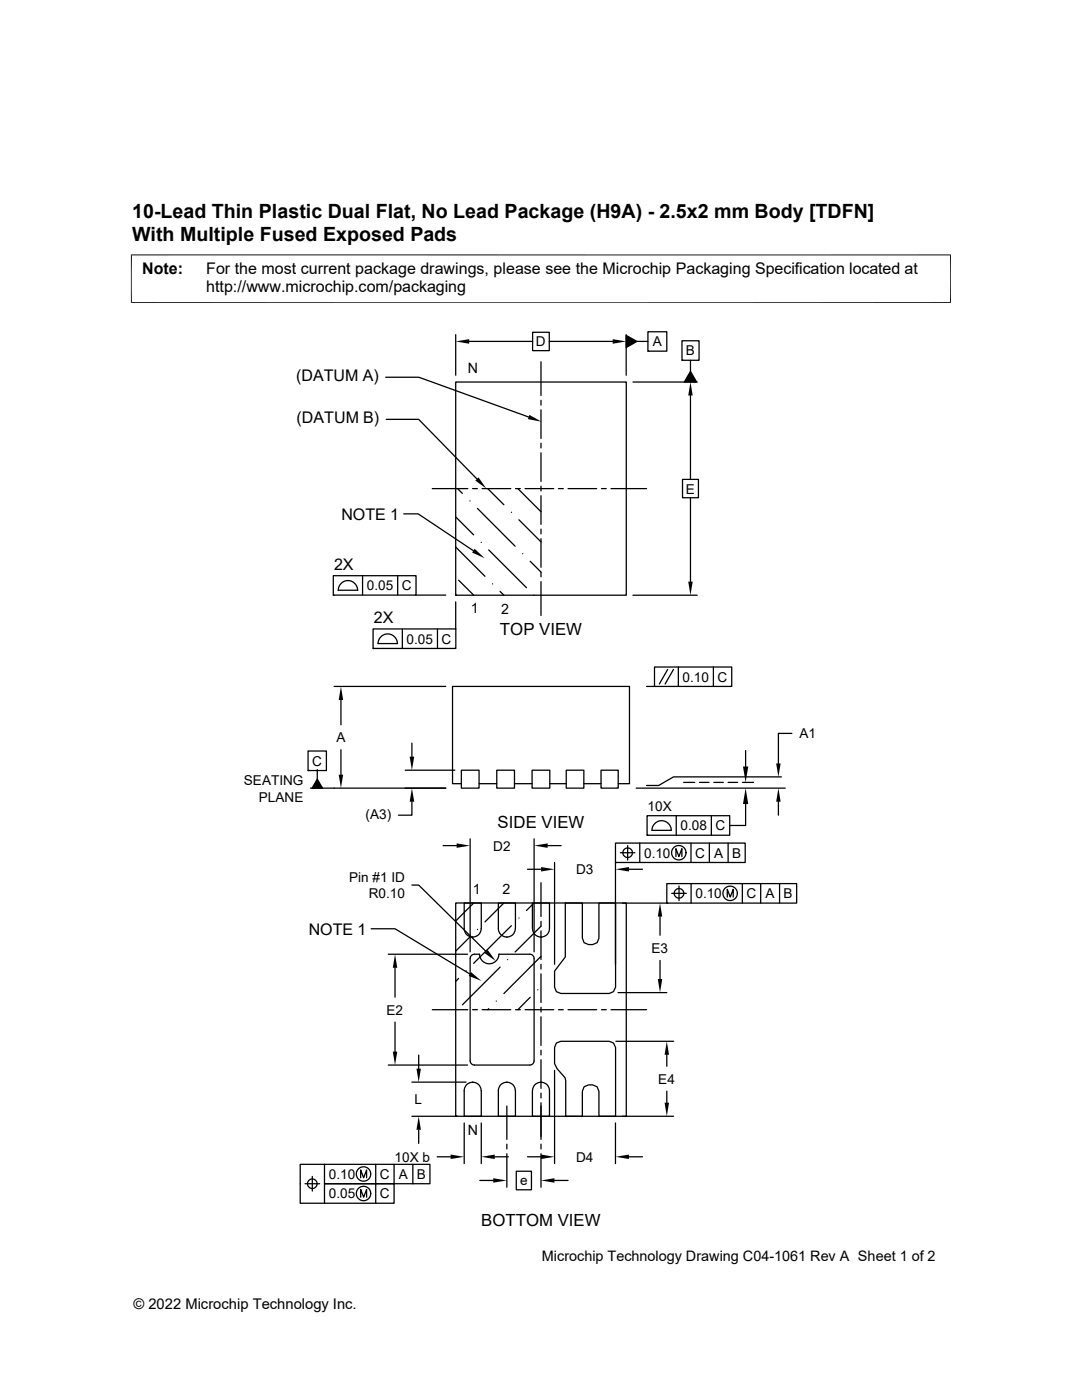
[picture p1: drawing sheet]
<svg xmlns="http://www.w3.org/2000/svg" width="216mm" height="279mm" viewBox="0 0 216 279" stroke-linecap="round" stroke-linejoin="round" font-family="sans-serif">
<g fill="none" stroke="#000" stroke-width=".25">
<path d="M77 75.3h6.6l21.9 7.9M90.9 76.2h34.1v42.6h-34.1zM90.9 66.8v8.1M93.6 68.1h12.7M106.3 66.3h3.3v3.7h-3.3zM107.9 72.2v6.7M107.9 79.9v.9M109.6 68.1h12.7M124.9 66.9l2.2 1.2-2.2 1.3zM124.9 66.8v8.1M126.3 76.2h12.8M127.1 68.1h2.2"/>
<path d="M129.3 66.2h3.8v3.9h-3.8zM129.3 70.1h.1M136.1 68h3.4v3.9h-3.4zM136.1 71.9h.1M137.8 74.1l1.2 2.1h-2.5zM137.8 71.9v2.2M137.8 78.9v16.8M77.1 83.7h6.4l11.7 11.9M86.3 97.5h7M91.3 97.5l1 1M93.8 100h.1M94.3 97.5h.9"/>
<path d="M96.2 97.5h5.7M97.3 97.5l3.2 3.2M102.9 97.5h.9M103.3 97.5l4.6 4.6M104.8 97.5h5.7M107.9 81.8v5.7M107.9 88.5v.9M107.9 90.4v5.7M107.9 97v1M107.9 98.9v5.7M111.4 97.5h1M113.3 97.5h5.8"/>
<path d="M120 97.5h1M121.9 97.5h7.1M136.2 95.7h3.2v3.6h-3.2zM137.8 99.3v16.8M66.5 114.9h16.5v3.9h-16.5zM66.5 118.8h.1M71.4 117.8a1.93 1.93 0 0 0-2-1.9 1.93 1.93 0 0 0-1.9 1.9h3.9M72.3 114.9v3.9M79.4 114.9v3.9M80.6 102.6h2.8l11 7.3M83 118.8h5.9M90.9 118.8h.1"/>
<path d="M90.9 103.2l3.6 3.5M90.9 109.2l5.9 5.8M91.5 115.8l3 3M95.3 101.5l7.5 7.5M96 108.2h.1M97.5 109.7l7.6 7.6M98.3 116.5h.1M99.8 118l.7 .8M102 102.2h.1M103.5 103.7l4.4 4.4M104.3 110.5h.1M105.8 112l2.1 2.2v.9"/>
<path d="M106.6 118.8h.1M107.9 105.6v1M107.9 107.5v5.7M107.9 116.1v6.7M126.3 118.8h12.8M66.7 137h22.2M68 139.7v5M74.4 125.5h16.6v3.9h-16.6zM74.4 129.4h.1M79.3 128.4a1.93 1.93 0 0 0-1.9-1.9 1.93 1.93 0 0 0-2 1.9h3.9M80.3 125.5v3.9M87.3 125.5v3.9"/>
<path d="M90.9 120.1v5.4M129 137h1.6M130.6 133.1h15.4v3.9h-15.4zM133.2 133.6l-1.6 2.9M134.4 133.6l-1.7 2.9M135.4 133.1v3.9M142.3 133.1v3.9M61.5 149.9h3.6v3.9h-3.6zM61.5 153.8h.1M63.3 155.5l1 1.8h-2zM63.3 153.6v1.9M68 149.6v5"/>
<path d="M80.9 153.7h9.9M82.2 160v2.7h-2.7M82.2 148.3v2.7M88.9 157.3h-26.9M92.1 153.7h3.5v3.6h-3.5zM92.1 156.4h-1.8v-19.4h35.3v19.4h-2.2M95.6 156.4h3.5M99.1 153.7h3.6v3.6h-3.6zM102.7 156.4h3.5M106.2 153.7h3.5v3.6h-3.5zM109.7 156.4h3.3M113 153.7h3.5v3.6h-3.5z"/>
<path d="M116.5 156.4h3.4M119.9 153.7h3.5v3.6h-3.5zM126.9 157.3h29.8M136.4 156.1h2.2M139.6 156.1h1.9M142.4 156.1h1.9M145.3 156.1h1.9M148.1 156.1h2.3M148.8 149.8v3.2M155.3 160v2.7M155.9 155h-21.5l-3 1.8h-2.4M158 146.4h-2.7v6"/>
<path d="M82.2 176.6h1.3l13.5 13.3M88.4 168.8h2.7M93.8 167.4v22.5M105.3 173.5h2.7M106.6 167.4v22.5M107.9 176.2v6.7M109.3 168.8h2.7M110.7 172.1v20.3M122.8 168.3h25.9v3.8h-25.9zM122.8 172.1h.1M122.8 172.1v20.3M123.8 170.2h2.9"/>
<path d="M125.2 168.7v2.9M125.5 173.5h2.7M127.7 168.3v3.8M129.1 162.8h16.5v3.9h-16.5zM129.1 166.7h.1M130.7 164.4a1.91 1.91 0 0 1 2.1-.5 1.91 1.91 0 0 1 1.1 1.8h-3.8l.1-.6zM133.1 176.3h25.9v3.9h-25.9zM134 178.3h2.9M134.9 170.9v-1.5l.6 1.5 .6-1.5v1.5M134.9 162.8v3.9M135.5 176.8v2.9M137.9 168.3v3.8"/>
<path d="M137.9 176.3v3.9M141.5 168.3v3.8M141.9 162.8v3.9M145.1 179v-1.5l.6 1.5 .6-1.5v1.5M145.3 168.3v3.8M148.1 176.3v3.9M148.8 160.5v4.2h-3.2M151.8 176.3v3.9M155.6 176.3v3.9M74.1 185.4h4.7l14.9 9M77.5 190.4h15.8M78.8 193.1v5.9"/>
<path d="M90.9 180.2h34.1v42.6h-34.1zM91.5 195.3l-.6 .6M92.6 180.2h3.4v5.1a1.7 1.7 0 0 1-1.7 1.7 1.7 1.7 0 0 1-1.7-1.7zM93 193.8h.1M93.8 187l-2.9 2.8M94.1 190.7l.4-.2 1.2-.1a1.94 1.94 0 0 0 1.9 1.9 1.94 1.94 0 0 0 2-1.9h6.1a.87 .87 0 0 1 .9 .9v20.4a.87 .87 0 0 1-.9 .9h-11a.87 .87 0 0 1-.9-.9v-20.4zM94.3 187h.1M94.5 180.2l-3.6 3.6M95.3 185.5h.1M99 199.8h.1M99.8 193l-7.5 7.5M100.5 180.2l-3.7 3.8"/>
<path d="M101.1 187h.1M101.3 191.5h.1M102 184.7l-7.5 7.6M102.8 185.3a1.66 1.66 0 0 1-1.7 1.7M102.8 185.3v-5.1h-3.4v5.1a1.66 1.66 0 0 0 1.7 1.7M103.5 183.2h.1M105.8 199l-2.5 2.5M106.2 180.2h3.4v5.1a1.69 1.69 0 0 1-1.7 1.7 1.69 1.69 0 0 1-1.6-1.7zM106.6 180.2l-1.5 1.5M107.3 197.5h.1M107.9 190.9l-7.4 7.4M107.9 184.8l-5.1 5.2"/>
<path d="M107.9 187h.1M107.9 183.9v.9M107.9 185.8v5.7M107.9 192.4v1M107.9 194.4v5.7M112.8 180.2h3.4v7l.3 .9 .9 .4h.9l.8-.4 .4-.9v-7h3.3v16.8l-.4 .9-.8 .4h-9.7l-.9-.4-.3-.9v-3.2l2.1-2.8zM123.3 198.1h9.8M124.2 180.2h8.9M131.7 182.9v3.7M131.7 191.7v3.7M133.1 180.2h.1M77.5 212.6h15.8"/>
<path d="M78.8 204v5.9M82.2 216h10.8M83.5 210.6v2.7M86.3 201.5h7M93.1 216.5a1.72 1.72 0 0 1 1.9-.4 1.72 1.72 0 0 1 1 1.6v5.1h-3.4v-5.4zM94.3 201.5h.9M94.3 216h.1M96.2 201.5h5.7M97.5 201.3l-.2 .2M101.1 216h.1M102.8 217.7a1.69 1.69 0 0 0-1.7-1.7 1.69 1.69 0 0 0-1.7 1.7v5.1h3.4v-5.1M102.9 201.5h.9"/>
<path d="M104.8 201.5h5.7M106.7 216.5a1.7 1.7 0 0 1 1.9-.4 1.7 1.7 0 0 1 1 1.6v5.1h-3.4l.1-5.4zM107.9 216h.1M107.9 201v1M107.9 202.9v5.7M107.9 209.6v.9M107.9 211.5v5.7M107.9 218.2v.9M110.7 213.6v18.6M111 208.2l.9-.4h9.7l.8 .4 .4 .8v13.8h-3.3v-5l-.4-.9-.8-.4h-.9l-.9 .4-.3 .9v5h-3.3v-7.1l-.1-.6-1.6-1.8-.5-1v-3.3zM111.4 201.5h1M113.3 201.5h5.8"/>
<path d="M120 201.5h1M121.9 201.5h7.1M122.9 207.8h11.5M133.1 210.5v2.3M133.1 217.8v2.3M60.9 236.2h2.9M62.3 234.8v2.9M64.7 232.4v3.8h13.9v3.9h-18.7v-7.7h25.9v3.8h-21.1v3.9M72 235.1v-1.6l.6 1.6 .6-1.6v1.6M72 238.9v-1.5l.6 1.5 .6-1.5v1.5M75 232.4v7.7M78.6 232.4v3.8"/>
<path d="M82.2 222.8h9.1M82.4 232.4v3.8M83.5 225.5v2.7M87.2 230.9h2.7M90.9 222.8h.1M92.6 224.1v8.1M95.7 235.6h2.7M96 224.1v8.1M98.7 230.9h2.7M101.1 220.7v6.7M101.1 228.3v1M101.1 230.3v6.6"/>
<path d="M103 233.7h3v3.7h-3zM105.3 230.9h2.7M107.9 220.1v7.3M107.9 228.3v1M107.9 230.3v6.6M110.6 235.6h2.7M122.8 224.1v8.1M124.2 222.8h10.2M125.5 230.9h2.7"/>
<circle cx="125.2" cy="170.2" r=".96"/>
<circle cx="135.4" cy="170.2" r="1.44"/>
<circle cx="135.5" cy="178.3" r=".96"/>
<circle cx="145.7" cy="178.3" r="1.44"/>
<circle cx="62.3" cy="236.2" r=".96"/>
<circle cx="72.5" cy="238.2" r="1.44"/>
<circle cx="72.5" cy="234.3" r="1.44"/>
</g>
<g fill="#000">
<path d="M90.9 68.1l2.7-.4v.9zM122.3 67.7l2.6 .4-2.6 .5zM124.9 66.9l2.2 1.2-2.2 1.3zM137.8 76.2l.4 2.7h-.9zM137.8 74.1l1.2 2.1h-2.5zM95.5 95.3l1.5 2.2-2.2-1.6zM105.6 82.8l2.4 1.4-2.7-.5zM94.7 109.5l2 1.9-2.5-1.1zM137.3 116.1h.9l-.4 2.7zM68 137l.5 2.7h-.9zM63.3 155.5l1 1.8h-2zM67.6 154.6h.9l-.5 2.7z"/>
<path d="M81.7 151h1l-.5 2.7zM82.2 157.3l.5 2.7h-1zM148.3 153h1l-.5 3.1zM155.3 157.3l.5 2.7h-.9zM154.9 152.4h.9l-.5 2.6zM91.1 168.3l2.7 .5-2.7 .4zM108 173l2.7 .5-2.7 .4zM106.6 168.8l2.7-.5v.9zM122.8 173.5l2.7-.5v.9zM148.8 157.3l.5 3.2h-1zM78.8 190.4l.5 2.7h-.9zM94 194l2.1 1.8-2.6-1z"/>
<path d="M97.3 189.6l1.6 2.2-2.2-1.6zM131.7 180.2l.4 2.7h-.8zM131.3 195.4h.8l-.4 2.7zM78.4 209.9h.9l-.5 2.7zM83.1 213.3h.9l-.5 2.7zM133.1 207.8l.4 2.7h-.9zM83.5 222.8l.5 2.7h-.9zM89.9 230.4l2.7 .5-2.7 .4zM98.4 235.1l2.7 .5-2.7 .4zM96 230.9l2.7-.5v.9zM108 230.4l2.7 .5-2.7 .4zM107.9 235.6l2.7-.5v.9z"/>
<path d="M122.8 230.9l2.7-.5v.9zM132.6 220.1h.9l-.4 2.7z"/>
</g>
<path d="M26.1 50.9h163.7M26.2 50.8v9.7M189.7 50.8v9.7M26.1 60.4h163.7" fill="none" stroke="#000" stroke-width=".2"/>
<g font-size="3.9">
<text x="26.4" y="43.5">10-Lead Thin Plastic Dual Flat, No Lead Package (H9A) - 2.5x2 mm Body [TDFN]</text>
<text x="26.4" y="48">With Multiple Fused Exposed Pads</text>
</g>
<g font-size="3.3">
<text x="99.8" y="126.7">TOP VIEW</text>
<text x="99.3" y="165.2">SIDE VIEW</text>
<text x="96" y="244.6">BOTTOM VIEW</text>
</g>
<g font-size="3.2">
<text x="28.4" y="54.6">Note:</text>
<text x="41.1" y="58.3">http://www.microchip.com/packaging</text>
<text x="41.1" y="54.6">For the most current package drawings, please see the Microchip Packaging Specification located at</text>
<text x="59.1" y="76.1">(DATUM A)</text>
<text x="59.2" y="84.5">(DATUM B)</text>
<text x="68.1" y="103.7">NOTE 1</text>
<text x="66.7" y="113.7">2X</text>
<text x="74.6" y="124.4">2X</text>
<text x="61.6" y="186.5">NOTE 1</text>
</g>
<g font-size="2.9">
<text x="108.1" y="251.7">Microchip Technology Drawing C04-1061 Rev A Sheet 1 of 2</text>
<text x="26.6" y="261.3">© 2022 Microchip Technology Inc.</text>
</g>
<g font-size="2.8">
<text x="93.4" y="74.5">N</text>
<text x="93.9" y="122.4">1</text>
<text x="100" y="122.4">2</text>
<text x="94.3" y="178.4">1</text>
<text x="100.3" y="178.5">2</text>
<text x="93.4" y="226.6">N</text>
</g>
<g font-size="2.7">
<text x="106.9" y="69.1">D</text>
<text x="130.3" y="69.1">A</text>
<text x="136.8" y="70.9">B</text>
<text x="136.8" y="98.5">E</text>
<text x="73.2" y="117.8">0.05</text>
<text x="80.2" y="117.8">C</text>
<text x="81.1" y="128.4">0.05</text>
<text x="88.1" y="128.4">C</text>
<text x="136.2" y="136">0.10</text>
<text x="143.2" y="136">C</text>
<text x="67.1" y="148.1">A</text>
<text x="159.5" y="147.3">A1</text>
<text x="62.3" y="152.8">C</text>
<text x="48.7" y="156.7">SEATING</text>
<text x="51.6" y="160">PLANE</text>
<text x="129.2" y="161.9">10X</text>
<text x="73" y="163.4">(A3)</text>
<text x="135.8" y="165.7">0.08</text>
<text x="142.8" y="165.7">C</text>
<text x="98.4" y="169.7">D2</text>
<text x="128.5" y="171.2">0.10</text>
<text x="138.7" y="171.2">C</text>
<text x="142.5" y="171.2">A</text>
<text x="146.1" y="171.2">B</text>
<text x="69.7" y="176">Pin #1 ID</text>
<text x="73.6" y="179.2">R0.10</text>
<text x="115" y="174.4">D3</text>
<text x="138.8" y="179.3">0.10</text>
<text x="149" y="179.3">C</text>
<text x="152.8" y="179.3">A</text>
<text x="156.3" y="179.3">B</text>
<text x="130" y="190.1">E3</text>
<text x="77.1" y="202.5">E2</text>
<text x="82.7" y="220.3">L</text>
<text x="131.4" y="216.3">E4</text>
<text x="78.7" y="231.8">10X b</text>
<text x="115" y="231.8">D4</text>
<text x="65.6" y="235.3">0.10</text>
<text x="65.6" y="239.2">0.05</text>
<text x="75.8" y="235.3">C</text>
<text x="75.8" y="239.2">C</text>
<text x="79.6" y="235.3">A</text>
<text x="83.2" y="235.3">B</text>
<text x="103.8" y="236.5">e</text>
</g>
</svg>
